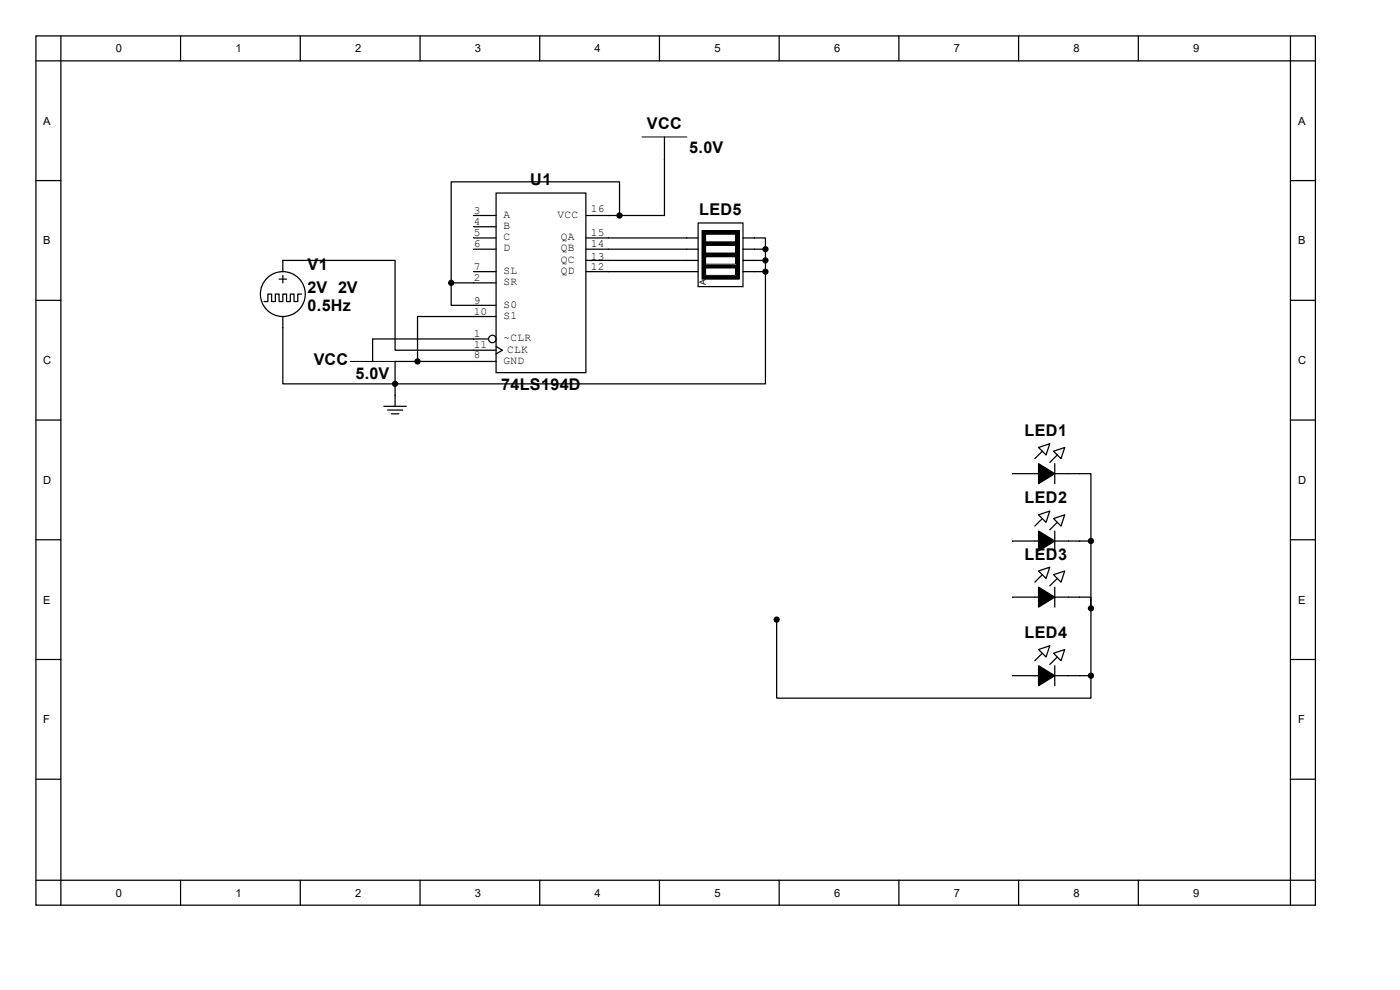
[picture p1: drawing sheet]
<svg xmlns="http://www.w3.org/2000/svg" width="297mm" height="210mm" viewBox="0 0 297 210" stroke-linecap="round" stroke-linejoin="round" font-family="sans-serif">
<g fill="none" stroke="#000" stroke-width=".26">
<path d="M7.6 7.6h271.5v184.4h-271.5zM7.6 12.9h271.5M12.9 7.6v184.4M38.3 7.6v5.3M63.7 7.6v5.3M89.1 7.6v5.3M114.5 7.6v5.3M139.9 7.6v5.3M165.3 7.6v5.3M190.7 7.6v5.3M216.1 7.6v5.3M241.5 7.6v5.3"/>
<path d="M273.8 7.6v184.4M7.6 38.3h5.3M141 29.1v4.7M273.8 38.3h5.3M59.2 59.2h1.6M60 57.6v-2.4h23.8v19.1h21.4M60 58.4v1.6M100.5 45.7h4.7M100.5 48.1h4.7M100.5 50.5h4.7M100.5 52.9h4.7M100.5 57.6h4.7"/>
<path d="M105.2 41h19.1v38.1h-19.1zM124.3 45.7h7.1v-7.1h-35.7v21.4M124.3 50.5h4.8M124.3 52.9h4.8M124.3 57.6h4.8M124.3 55.2h4.8M7.6 63.7h5.3M60 67.1v14.3h23.8M64 62.4h-.8v1.6h-.8v-1.6h-.8v1.6h-.8v-1.6h-.8v1.6h-.8v-1.6h-.8v1.6h-.8v-1.6h-.8v1.6h-.8M95.7 60v4.8h9.5M95.7 60h9.5M100.5 76.7h4.7"/>
<path d="M103.7 71.9h-24.6v4.8M105.2 67.1h-16.6v9.6h-4.8v4.7M105.2 73.5l1.4 .8-1.4 .8M273.8 63.7h5.3M7.6 89.1h5.3M81.4 86.2h4.8M82.2 87h3.2M83 87.8h1.6M83.8 81.4v4.8M273.8 89.1h5.3M7.6 114.5h5.3M273.8 114.5h5.3"/>
<path d="M7.6 139.9h5.3M273.8 139.9h5.3M7.6 165.3h5.3M273.8 165.3h5.3M7.6 186.7h271.5M38.3 186.7v5.3M63.7 186.7v5.3M89.1 186.7v5.3M114.5 186.7v5.3M139.9 186.7v5.3M165.3 186.7v5.3M190.7 186.7v5.3"/>
<path d="M216.1 186.7v5.3M241.5 186.7v5.3"/>
<circle cx="60" cy="62.4" r="4.8"/>
<circle cx="104.4" cy="71.9" r=".79"/>
</g>
<path d="M136.2 29.1h9.5M74.3 76.7h9.5" fill="none" stroke="#000" stroke-width=".21"/>
<g fill="#000" stroke="#000" stroke-width=".26">
<circle cx="131.4" cy="45.7" r=".53"/>
<circle cx="88.6" cy="76.7" r=".53"/>
<circle cx="95.7" cy="60" r=".53"/>
<circle cx="83.8" cy="81.4" r=".53"/>
</g>
<path d="M148.1 47.3h9.5v13.5h-9.5z" fill-rule="evenodd" fill="#fff" stroke="#000" stroke-width=".26"/>
<path d="M149 48.9h7.8v10.3h-7.8z" fill="#000"/>
<path d="M148.9 48.9h7.9v10.3h-7.9z" fill="none" stroke="#000" stroke-width=".21"/>
<path d="M149.7 56.9h6.3v1.5h-6.3z" fill="#fff"/>
<path d="M149.7 56.9h6.3v1.5h-6.3z" fill="none" stroke="#000" stroke-width=".21"/>
<path d="M149.7 54.5h6.3v1.5h-6.3z" fill="#fff"/>
<path d="M149.7 54.5h6.3v1.5h-6.3z" fill="none" stroke="#000" stroke-width=".21"/>
<path d="M149.7 52.1h6.3v1.6h-6.3z" fill="#fff"/>
<path d="M149.7 52.1h6.3v1.6h-6.3z" fill="none" stroke="#000" stroke-width=".21"/>
<path d="M149.7 49.7h6.3v1.6h-6.3z" fill="#fff"/>
<path d="M149.7 49.7h6.3v1.6h-6.3z" fill="none" stroke="#000" stroke-width=".21"/>
<g fill="none" stroke="#000" stroke-width=".26">
<path d="M141 33.8v11.9h-9.6M129.1 57.6h19M129.1 55.2h19M129.1 52.9h19M129.1 50.5h19M157.6 50.5h4.8v2.4M157.6 57.6h4.8M157.6 55.2h4.8M157.6 52.9h4.8M162.4 57.6v23.8h-78.6M162.4 52.9v4.7M88.6 76.7h11.9"/>
<path d="M220.3 94.9l2.4-.8-.8 2.4zM221.1 95.7l-1.6 1.6M223.5 95.7l2.4-.8-.8 2.4zM223.8 98.4v4.2M224.3 96.5l-1.6 1.6M214.8 100.5h16.6v14.3M214.8 114.8h16.6M220.3 109.2l2.4-.8-.8 2.4zM221.1 110l-1.6 1.6M223.5 110l2.4-.8-.8 2.4zM223.8 112.7v4.2M224.3 110.8l-1.6 1.6"/>
<path d="M231.4 114.8v28.5M164.8 131.4v16.7h66.6v-4.8M214.8 126.7h16.6v2.4M220.3 121.1l2.4-.8-.8 2.4zM220.3 137.8l2.4-.8-.8 2.4zM221.1 121.9l-1.6 1.6M221.1 138.6l-1.6 1.6M223.5 121.9l2.4-.8-.8 2.4zM223.5 138.6l2.4-.8-.8 2.4zM223.8 124.6v4.2M224.3 122.7l-1.6 1.6M224.3 139.4l-1.6 1.6"/>
<path d="M214.8 143.3h16.6M223.8 141.2v4.3"/>
</g>
<g fill="#000" stroke="#000" stroke-width=".26">
<path d="M220.3 98.4l3.5 2.1-3.5 2.1zM220.3 112.7l3.5 2.1-3.5 2.1zM220.3 124.6l3.5 2.1-3.5 2.1zM220.3 141.2l3.5 2.1-3.5 2.2z"/>
<circle cx="162.4" cy="52.9" r=".53"/>
<circle cx="162.4" cy="55.2" r=".53"/>
<circle cx="162.4" cy="57.6" r=".53"/>
<circle cx="231.4" cy="114.8" r=".53"/>
<circle cx="164.8" cy="131.4" r=".53"/>
<circle cx="231.4" cy="129.1" r=".53"/>
<circle cx="231.4" cy="143.3" r=".53"/>
</g>
<g font-size="3.4">
<text x="137.2" y="27.4">VCC</text>
<text x="146.2" y="32.4">5.0V</text>
<text x="112.5" y="39.3">U1</text>
<text x="148.3" y="45.7">LED5</text>
<text x="65.2" y="57.3">V1</text>
<text x="65.2" y="62.1">2V 2V</text>
<text x="65.2" y="66">0.5Hz</text>
<text x="66.6" y="77.4">VCC</text>
<text x="75.4" y="80.3">5.0V</text>
<text x="106.3" y="82.7">74LS194D</text>
<text x="217.4" y="92.5">LED1</text>
<text x="217.4" y="106.8">LED2</text>
<text x="217.4" y="118.7">LED3</text>
<text x="217.4" y="135.4">LED4</text>
</g>
<g font-size="2.4">
<text x="24.6" y="11.1">0</text>
<text x="50" y="11.1">1</text>
<text x="75.4" y="11.1">2</text>
<text x="100.8" y="11.1">3</text>
<text x="126.2" y="11.1">4</text>
<text x="151.6" y="11.1">5</text>
<text x="177" y="11.1">6</text>
<text x="202.4" y="11.1">7</text>
<text x="227.8" y="11.1">8</text>
<text x="253.2" y="11.1">9</text>
<text x="9.2" y="26.5">A</text>
<text x="275.4" y="26.5">A</text>
<text x="100.5" y="45.3">3</text>
<text x="100.5" y="47.7">4</text>
<text x="106.8" y="46.2">A</text>
<text x="118.3" y="46.2">VCC</text>
<text x="125.3" y="45">16</text>
<text x="9.2" y="51.9">B</text>
<text x="100.5" y="50.1">5</text>
<text x="100.5" y="52.5">6</text>
<text x="106.8" y="48.6">B</text>
<text x="106.8" y="51">C</text>
<text x="106.8" y="53.3">D</text>
<text x="119" y="51">QA</text>
<text x="119" y="53.3">QB</text>
<text x="125.3" y="50.1">15</text>
<text x="125.3" y="52.5">14</text>
<text x="275.4" y="51.9">B</text>
<text x="100.5" y="57.2">7</text>
<text x="100.5" y="59.6">2</text>
<text x="106.8" y="58.1">SL</text>
<text x="119" y="55.8">QC</text>
<text x="119" y="58.1">QD</text>
<text x="125.3" y="55.1">13</text>
<text x="125.3" y="57.2">12</text>
<text x="100.5" y="64.4">9</text>
<text x="106.8" y="60.5">SR</text>
<text x="106.8" y="65.3">S0</text>
<text x="100.5" y="71.5">1</text>
<text x="100.5" y="66.8">10</text>
<text x="106.8" y="67.6">S1</text>
<text x="9.2" y="77.3">C</text>
<text x="100.5" y="73.9">11</text>
<text x="100.5" y="76">8</text>
<text x="106.8" y="72.4">~CLR</text>
<text x="106.8" y="77.2">GND</text>
<text x="107.6" y="74.8">CLK</text>
<text x="275.4" y="77.3">C</text>
<text x="9.2" y="102.7">D</text>
<text x="275.4" y="102.7">D</text>
<text x="9.2" y="128.1">E</text>
<text x="275.4" y="128.1">E</text>
<text x="9.2" y="153.5">F</text>
<text x="275.4" y="153.5">F</text>
<text x="24.6" y="190.2">0</text>
<text x="50" y="190.2">1</text>
<text x="75.4" y="190.2">2</text>
<text x="100.8" y="190.2">3</text>
<text x="126.2" y="190.2">4</text>
<text x="151.6" y="190.2">5</text>
<text x="177" y="190.2">6</text>
<text x="202.4" y="190.2">7</text>
<text x="227.8" y="190.2">8</text>
<text x="253.2" y="190.2">9</text>
</g>
<text font-size="1.9" x="149.8" y="60.5" transform="rotate(-90 149.8 60.5)">A</text>
</svg>
